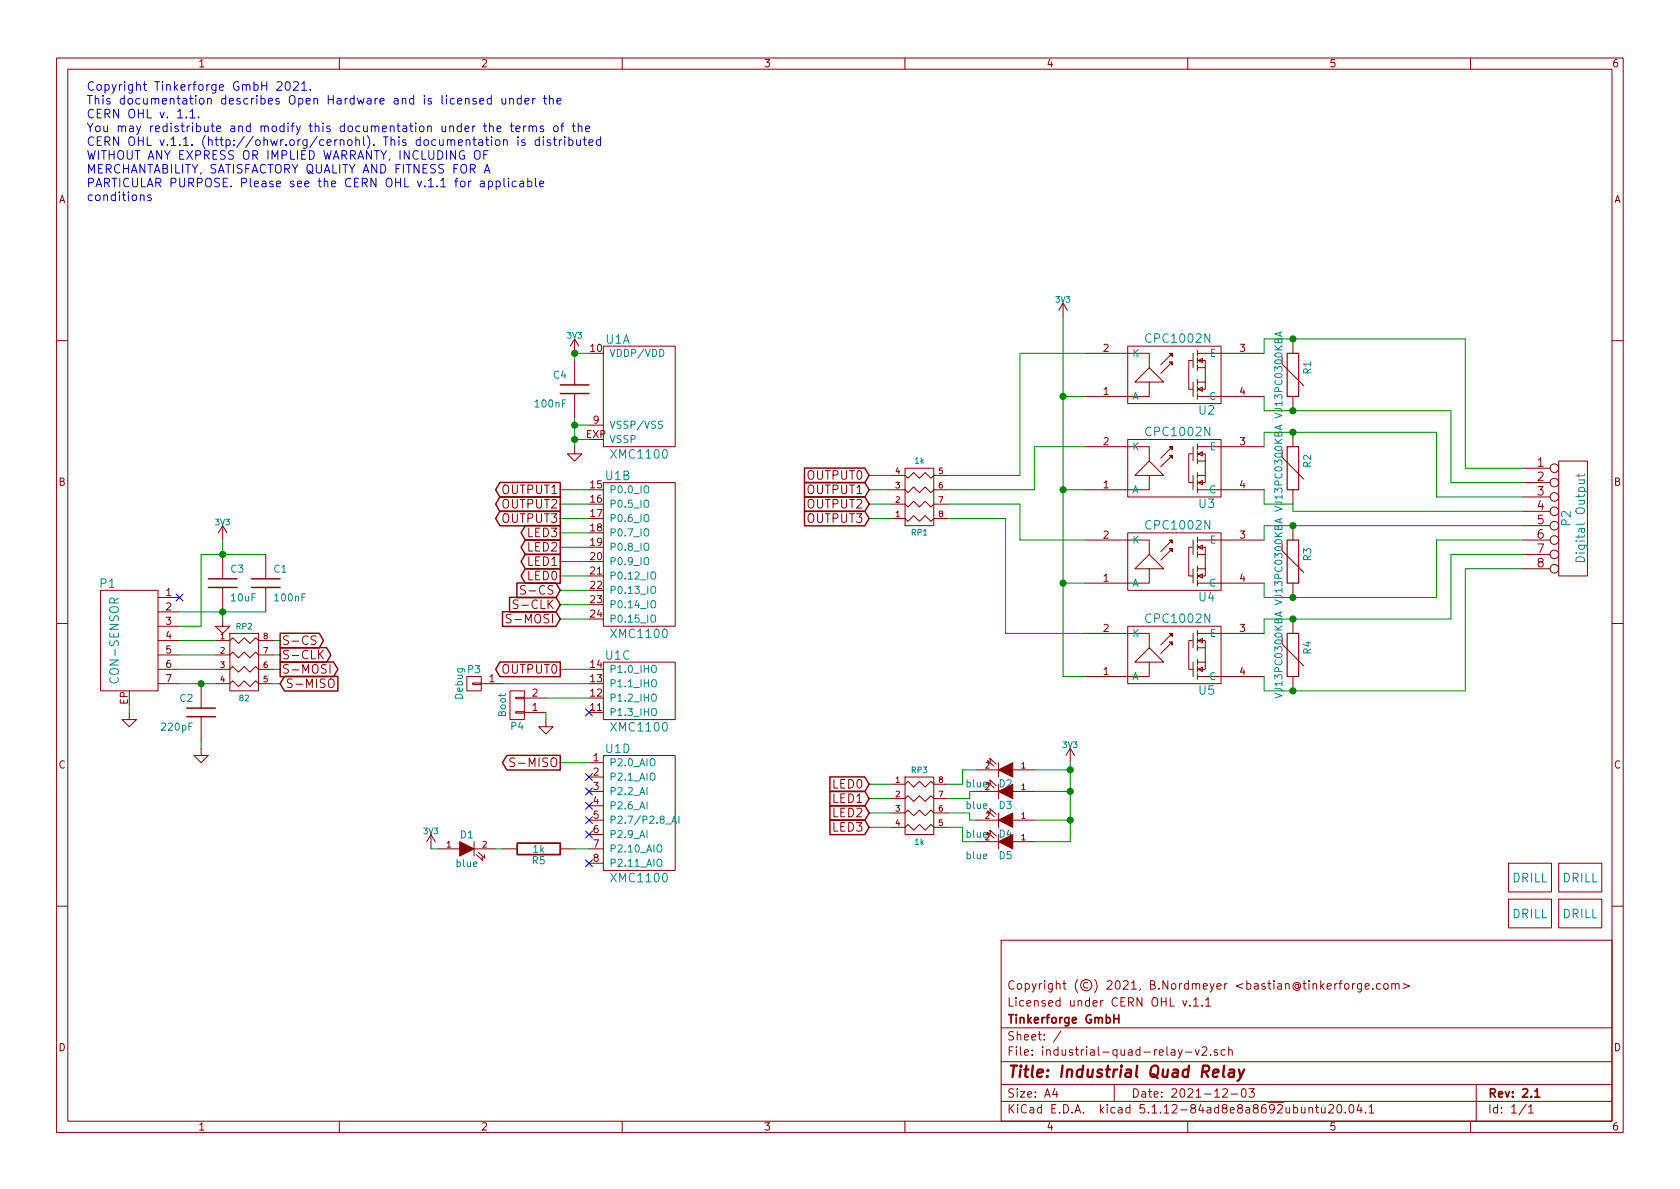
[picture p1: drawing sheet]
EESchema Schematic File Version 4
EELAYER 30 0
EELAYER END
$Descr A4 11693 8268
encoding utf-8
Sheet 1 1
Title "Industrial Quad Relay"
Date "2021-12-03"
Rev "2.1"
Comp "Tinkerforge GmbH"
Comment1 "Licensed under CERN OHL v.1.1"
Comment2 "Copyright (©) 2021, B.Nordmeyer <bastian@tinkerforge.com>"
Comment3 ""
Comment4 ""
$EndDescr
Text Notes 600  1400 0    60   ~ 0
Copyright Tinkerforge GmbH 2021.\nThis documentation describes Open Hardware and is licensed under the\nCERN OHL v. 1.1.\nYou may redistribute and modify this documentation under the terms of the\nCERN OHL v.1.1. (http://ohwr.org/cernohl). This documentation is distributed\nWITHOUT ANY EXPRESS OR IMPLIED WARRANTY, INCLUDING OF\nMERCHANTABILITY, SATISFACTORY QUALITY AND FITNESS FOR A\nPARTICULAR PURPOSE. Please see the CERN OHL v.1.1 for applicable\nconditions\n
$Comp
L tinkerforge:3V3 #PWR01
U 1 1
P 7400 2200
F 0 "#PWR01" H 7400 2300 40  0001 C CNN
F 1 "3V3" H 7400 2325 40  0000 C CNN
F 2 "" H 7400 2200 60  0001 C CNN
F 3 "" H 7400 2200 60  0001 C CNN
	1    7400 2200
	1    0    0    -1  
$EndComp
$Comp
L tinkerforge:Varistor R4
U 1 1
P 9000 4550
F 0 "R4" V 9100 4600 50  0000 C CNN
F 1 "VJ13PC0300KBA" V 8900 4550 50  0000 C CNN
F 2 "kicad-libraries:R1210" H 9000 4550 60  0001 C CNN
F 3 "" H 9000 4550 60  0001 C CNN
	1    9000 4550
	1    0    0    -1  
$EndComp
$Comp
L tinkerforge:Varistor R3
U 1 1
P 9000 3900
F 0 "R3" V 9100 3950 50  0000 C CNN
F 1 "VJ13PC0300KBA" V 8900 3900 50  0000 C CNN
F 2 "kicad-libraries:R1210" H 9000 3900 60  0001 C CNN
F 3 "" H 9000 3900 60  0001 C CNN
	1    9000 3900
	1    0    0    -1  
$EndComp
$Comp
L tinkerforge:Varistor R2
U 1 1
P 9000 3250
F 0 "R2" V 9100 3300 50  0000 C CNN
F 1 "VJ13PC0300KBA" V 8900 3250 50  0000 C CNN
F 2 "kicad-libraries:R1210" H 9000 3250 60  0001 C CNN
F 3 "" H 9000 3250 60  0001 C CNN
	1    9000 3250
	1    0    0    -1  
$EndComp
$Comp
L tinkerforge:Varistor R1
U 1 1
P 9000 2600
F 0 "R1" V 9100 2650 50  0000 C CNN
F 1 "VJ13PC0300KBA" V 8900 2600 50  0000 C CNN
F 2 "kicad-libraries:R1210" H 9000 2600 60  0001 C CNN
F 3 "" H 9000 2600 60  0001 C CNN
	1    9000 2600
	1    0    0    -1  
$EndComp
$Comp
L tinkerforge:OPTO-TRANSISTOR_MOSFET U5
U 1 1
P 8200 4550
F 0 "U5" H 8400 4800 60  0000 C CNN
F 1 "CPC1002N" H 8200 4300 60  0000 C CNN
F 2 "kicad-libraries:SOP4-WIDE" H 8200 4550 60  0001 C CNN
F 3 "" H 8200 4550 60  0001 C CNN
	1    8200 4550
	1    0    0    1   
$EndComp
$Comp
L tinkerforge:OPTO-TRANSISTOR_MOSFET U4
U 1 1
P 8200 3900
F 0 "U4" H 8400 4150 60  0000 C CNN
F 1 "CPC1002N" H 8200 3650 60  0000 C CNN
F 2 "kicad-libraries:SOP4-WIDE" H 8200 3900 60  0001 C CNN
F 3 "" H 8200 3900 60  0001 C CNN
	1    8200 3900
	1    0    0    1   
$EndComp
$Comp
L tinkerforge:OPTO-TRANSISTOR_MOSFET U3
U 1 1
P 8200 3250
F 0 "U3" H 8400 3500 60  0000 C CNN
F 1 "CPC1002N" H 8200 3000 60  0000 C CNN
F 2 "kicad-libraries:SOP4-WIDE" H 8200 3250 60  0001 C CNN
F 3 "" H 8200 3250 60  0001 C CNN
	1    8200 3250
	1    0    0    1   
$EndComp
$Comp
L tinkerforge:R_PACK4 RP1
U 1 1
P 6400 3250
F 0 "RP1" H 6400 3700 40  0000 C CNN
F 1 "1k" H 6400 3200 40  0000 C CNN
F 2 "kicad-libraries:0603X4" H 6400 3250 60  0001 C CNN
F 3 "" H 6400 3250 60  0001 C CNN
	1    6400 3250
	1    0    0    1   
$EndComp
$Comp
L tinkerforge:GND #PWR02
U 1 1
P 900 4950
F 0 "#PWR02" H 900 4950 30  0001 C CNN
F 1 "GND" H 900 4880 30  0001 C CNN
F 2 "" H 900 4950 60  0001 C CNN
F 3 "" H 900 4950 60  0001 C CNN
	1    900  4950
	1    0    0    -1  
$EndComp
$Comp
L tinkerforge:DRILL U7
U 1 1
P 10650 6350
F 0 "U7" H 10700 6400 60  0001 C CNN
F 1 "DRILL" H 10650 6350 60  0000 C CNN
F 2 "kicad-libraries:DRILL_NP" H 10650 6350 60  0001 C CNN
F 3 "" H 10650 6350 60  0001 C CNN
	1    10650 6350
	1    0    0    -1  
$EndComp
$Comp
L tinkerforge:DRILL U6
U 1 1
P 10650 6100
F 0 "U6" H 10700 6150 60  0001 C CNN
F 1 "DRILL" H 10650 6100 60  0000 C CNN
F 2 "kicad-libraries:DRILL_NP" H 10650 6100 60  0001 C CNN
F 3 "" H 10650 6100 60  0001 C CNN
	1    10650 6100
	1    0    0    -1  
$EndComp
$Comp
L tinkerforge:DRILL U8
U 1 1
P 11000 6100
F 0 "U8" H 11050 6150 60  0001 C CNN
F 1 "DRILL" H 11000 6100 60  0000 C CNN
F 2 "kicad-libraries:DRILL_NP" H 11000 6100 60  0001 C CNN
F 3 "" H 11000 6100 60  0001 C CNN
	1    11000 6100
	1    0    0    -1  
$EndComp
$Comp
L tinkerforge:DRILL U9
U 1 1
P 11000 6350
F 0 "U9" H 11050 6400 60  0001 C CNN
F 1 "DRILL" H 11000 6350 60  0000 C CNN
F 2 "kicad-libraries:DRILL_NP" H 11000 6350 60  0001 C CNN
F 3 "" H 11000 6350 60  0001 C CNN
	1    11000 6350
	1    0    0    -1  
$EndComp
$Comp
L tinkerforge:CONN_8 P2
U 1 1
P 10950 3600
F 0 "P2" V 10900 3600 60  0000 C CNN
F 1 "Digital Output" V 11000 3600 60  0000 C CNN
F 2 "kicad-libraries:OQ_8P" H 10950 3600 60  0001 C CNN
F 3 "" H 10950 3600 60  0001 C CNN
	1    10950 3600
	1    0    0    -1  
$EndComp
NoConn ~ 1250 4150
$Comp
L tinkerforge:GND #PWR03
U 1 1
P 1550 4300
F 0 "#PWR03" H 1550 4300 30  0001 C CNN
F 1 "GND" H 1550 4230 30  0001 C CNN
F 2 "" H 1550 4300 60  0001 C CNN
F 3 "" H 1550 4300 60  0001 C CNN
	1    1550 4300
	1    0    0    -1  
$EndComp
$Comp
L tinkerforge:C C1
U 1 1
P 1850 4050
F 0 "C1" H 1900 4150 50  0000 L CNN
F 1 "100nF" H 1900 3950 50  0000 L CNN
F 2 "kicad-libraries:C0603F" H 1850 4050 60  0001 C CNN
F 3 "" H 1850 4050 60  0001 C CNN
	1    1850 4050
	1    0    0    -1  
$EndComp
$Comp
L tinkerforge:3V3 #PWR04
U 1 1
P 1550 3750
F 0 "#PWR04" H 1550 3850 40  0001 C CNN
F 1 "3V3" H 1550 3875 40  0000 C CNN
F 2 "" H 1550 3750 60  0001 C CNN
F 3 "" H 1550 3750 60  0001 C CNN
	1    1550 3750
	1    0    0    -1  
$EndComp
Text GLabel 3900 3600 0    60   Output ~ 0
OUTPUT3
Text GLabel 3900 3500 0    60   Output ~ 0
OUTPUT2
Text GLabel 3900 3400 0    60   Output ~ 0
OUTPUT1
Text GLabel 3900 4650 0    60   Output ~ 0
OUTPUT0
Text GLabel 6050 3300 0    60   Input ~ 0
OUTPUT0
Text GLabel 6050 3400 0    60   Input ~ 0
OUTPUT1
Text GLabel 6050 3500 0    60   Input ~ 0
OUTPUT2
Text GLabel 6050 3600 0    60   Input ~ 0
OUTPUT3
$Comp
L tinkerforge:CON-SENSOR2 P1
U 1 1
P 900 4450
F 0 "P1" H 1050 4850 60  0000 C CNN
F 1 "CON-SENSOR" V 1000 4450 60  0000 C CNN
F 2 "kicad-libraries:CON-SENSOR2" H 900 4450 60  0001 C CNN
F 3 "" H 900 4450 60  0001 C CNN
	1    900  4450
	-1   0    0    -1  
$EndComp
$Comp
L tinkerforge:OPTO-TRANSISTOR_MOSFET U2
U 1 1
P 8200 2600
F 0 "U2" H 8400 2850 60  0000 C CNN
F 1 "CPC1002N" H 8200 2350 60  0000 C CNN
F 2 "kicad-libraries:SOP4-WIDE" H 8200 2600 60  0001 C CNN
F 3 "" H 8200 2600 60  0001 C CNN
	1    8200 2600
	1    0    0    1   
$EndComp
$Comp
L tinkerforge:C C3
U 1 1
P 1550 4050
F 0 "C3" H 1600 4150 50  0000 L CNN
F 1 "10uF" H 1600 3950 50  0000 L CNN
F 2 "kicad-libraries:C0805" H 1550 4050 60  0001 C CNN
F 3 "" H 1550 4050 60  0001 C CNN
	1    1550 4050
	1    0    0    -1  
$EndComp
$Comp
L tinkerforge:3V3 #PWR05
U 1 1
P 4000 2450
F 0 "#PWR05" H 4000 2550 40  0001 C CNN
F 1 "3V3" H 4000 2575 40  0000 C CNN
F 2 "" H 4000 2450 60  0001 C CNN
F 3 "" H 4000 2450 60  0001 C CNN
	1    4000 2450
	1    0    0    -1  
$EndComp
$Comp
L tinkerforge:C C4
U 1 1
P 4000 2700
F 0 "C4" H 4050 2800 50  0000 L CNN
F 1 "100nF" H 4050 2600 50  0000 L CNN
F 2 "kicad-libraries:C0603F" H 4000 2700 60  0001 C CNN
F 3 "" H 4000 2700 60  0001 C CNN
	1    4000 2700
	-1   0    0    -1  
$EndComp
$Comp
L tinkerforge:XMC1XXX24 U1
U 1 1
P 4450 2750
F 0 "U1" H 4300 3150 60  0000 C CNN
F 1 "XMC1100" H 4450 2350 60  0000 C CNN
F 2 "kicad-libraries:QFN24-4x4mm-0.5mm" H 4600 3500 60  0001 C CNN
F 3 "" H 4600 3500 60  0000 C CNN
	1    4450 2750
	1    0    0    -1  
$EndComp
$Comp
L tinkerforge:XMC1XXX24 U1
U 2 1
P 4450 3850
F 0 "U1" H 4300 4400 60  0000 C CNN
F 1 "XMC1100" H 4450 3300 60  0000 C CNN
F 2 "kicad-libraries:QFN24-4x4mm-0.5mm" H 4600 4600 60  0001 C CNN
F 3 "" H 4600 4600 60  0000 C CNN
	2    4450 3850
	1    0    0    -1  
$EndComp
$Comp
L tinkerforge:XMC1XXX24 U1
U 3 1
P 4450 4800
F 0 "U1" H 4300 5050 60  0000 C CNN
F 1 "XMC1100" H 4450 4550 60  0000 C CNN
F 2 "kicad-libraries:QFN24-4x4mm-0.5mm" H 4600 5550 60  0001 C CNN
F 3 "" H 4600 5550 60  0000 C CNN
	3    4450 4800
	1    0    0    -1  
$EndComp
$Comp
L tinkerforge:XMC1XXX24 U1
U 4 1
P 4450 5650
F 0 "U1" H 4300 6100 60  0000 C CNN
F 1 "XMC1100" H 4450 5200 60  0000 C CNN
F 2 "kicad-libraries:QFN24-4x4mm-0.5mm" H 4600 6400 60  0001 C CNN
F 3 "" H 4600 6400 60  0000 C CNN
	4    4450 5650
	1    0    0    -1  
$EndComp
$Comp
L tinkerforge:GND #PWR06
U 1 1
P 4000 3100
F 0 "#PWR06" H 4000 3100 30  0001 C CNN
F 1 "GND" H 4000 3030 30  0001 C CNN
F 2 "" H 4000 3100 60  0001 C CNN
F 3 "" H 4000 3100 60  0001 C CNN
	1    4000 3100
	1    0    0    -1  
$EndComp
Text GLabel 1950 4450 2    60   Output ~ 0
S-CS
Text GLabel 1950 4550 2    60   Output ~ 0
S-CLK
Text GLabel 1950 4650 2    60   Output ~ 0
S-MOSI
Text GLabel 1950 4750 2    60   Input ~ 0
S-MISO
$Comp
L tinkerforge:R_PACK4 RP2
U 1 1
P 1700 4800
F 0 "RP2" H 1700 5250 40  0000 C CNN
F 1 "82" H 1700 4750 40  0000 C CNN
F 2 "kicad-libraries:4X0402" H 1700 4800 60  0001 C CNN
F 3 "" H 1700 4800 60  0001 C CNN
	1    1700 4800
	1    0    0    -1  
$EndComp
$Comp
L tinkerforge:C C2
U 1 1
P 1400 4950
F 0 "C2" H 1450 5050 50  0000 L CNN
F 1 "220pF" H 1450 4850 50  0000 L CNN
F 2 "kicad-libraries:C0402F" H 1400 4950 60  0001 C CNN
F 3 "" H 1400 4950 60  0001 C CNN
	1    1400 4950
	-1   0    0    -1  
$EndComp
$Comp
L tinkerforge:GND #PWR07
U 1 1
P 1400 5200
F 0 "#PWR07" H 1400 5200 30  0001 C CNN
F 1 "GND" H 1400 5130 30  0001 C CNN
F 2 "" H 1400 5200 60  0001 C CNN
F 3 "" H 1400 5200 60  0001 C CNN
	1    1400 5200
	1    0    0    -1  
$EndComp
Text GLabel 3900 4100 0    60   Input ~ 0
S-CS
Text GLabel 3900 4200 0    60   Input ~ 0
S-CLK
Text GLabel 3900 4300 0    60   Input ~ 0
S-MOSI
Text GLabel 3900 5300 0    60   Output ~ 0
S-MISO
$Comp
L tinkerforge:CONN_01X01 P3
U 1 1
P 3300 4750
F 0 "P3" H 3300 4850 50  0000 C CNN
F 1 "Debug" V 3400 4750 50  0000 C CNN
F 2 "kicad-libraries:DEBUG_PAD" H 3300 4750 50  0001 C CNN
F 3 "" H 3300 4750 50  0000 C CNN
	1    3300 4750
	-1   0    0    -1  
$EndComp
$Comp
L tinkerforge:CONN_01X02 P4
U 1 1
P 3600 4900
F 0 "P4" H 3600 5050 50  0000 C CNN
F 1 "Boot" V 3700 4900 50  0000 C CNN
F 2 "kicad-libraries:SolderJumper" H 3600 4900 50  0001 C CNN
F 3 "" H 3600 4900 50  0000 C CNN
	1    3600 4900
	-1   0    0    1   
$EndComp
$Comp
L tinkerforge:LED D1
U 1 1
P 3250 5900
F 0 "D1" H 3250 6000 50  0000 C CNN
F 1 "blue" H 3250 5800 50  0000 C CNN
F 2 "kicad-libraries:D0603F" H 3250 5900 50  0001 C CNN
F 3 "" H 3250 5900 50  0000 C CNN
	1    3250 5900
	1    0    0    -1  
$EndComp
$Comp
L tinkerforge:R R5
U 1 1
P 3750 5900
F 0 "R5" V 3830 5900 50  0000 C CNN
F 1 "1k" V 3750 5900 50  0000 C CNN
F 2 "kicad-libraries:R0603F" H 3750 5900 60  0001 C CNN
F 3 "" H 3750 5900 60  0000 C CNN
	1    3750 5900
	0    1    1    0   
$EndComp
$Comp
L tinkerforge:3V3 #PWR08
U 1 1
P 3000 5900
F 0 "#PWR08" H 3000 6000 40  0001 C CNN
F 1 "3V3" H 3000 6025 40  0000 C CNN
F 2 "" H 3000 5900 60  0001 C CNN
F 3 "" H 3000 5900 60  0001 C CNN
	1    3000 5900
	1    0    0    -1  
$EndComp
Connection ~ 9000 4800
Wire Wire Line
	10200 4800 9000 4800
Connection ~ 7400 4050
Wire Wire Line
	7550 4700 7400 4700
Wire Wire Line
	7400 4700 7400 4050
Connection ~ 7400 2750
Wire Wire Line
	7400 3400 7550 3400
Wire Wire Line
	7100 2450 7100 3300
Wire Wire Line
	7100 2450 7550 2450
Wire Wire Line
	7100 3750 7100 3500
Wire Wire Line
	7100 3750 7550 3750
Wire Wire Line
	7550 4400 7000 4400
Wire Wire Line
	7100 3500 6600 3500
Wire Wire Line
	7100 3300 6600 3300
Connection ~ 9000 2850
Wire Wire Line
	10100 2850 9000 2850
Wire Wire Line
	10100 2850 10100 3350
Wire Wire Line
	10100 3350 10600 3350
Wire Wire Line
	10600 3950 10200 3950
Wire Wire Line
	10200 3950 10200 4800
Connection ~ 9000 4150
Wire Wire Line
	10000 4150 9000 4150
Wire Wire Line
	10000 4150 10000 3750
Wire Wire Line
	10000 3750 10600 3750
Wire Wire Line
	10600 3550 9000 3550
Wire Wire Line
	8800 2450 8800 2350
Wire Wire Line
	8800 3100 8800 3000
Wire Wire Line
	8800 3750 8800 3650
Wire Wire Line
	8800 4400 8800 4300
Wire Wire Line
	6050 3600 6200 3600
Wire Wire Line
	6200 3400 6050 3400
Wire Wire Line
	900  4950 900  4900
Wire Wire Line
	1400 4350 1250 4350
Wire Wire Line
	1400 3850 1400 4350
Wire Wire Line
	1250 4250 1550 4250
Wire Wire Line
	1550 4250 1550 4300
Wire Wire Line
	6050 3300 6200 3300
Wire Wire Line
	6200 3500 6050 3500
Wire Wire Line
	8800 4800 8800 4700
Wire Wire Line
	8800 4150 8800 4050
Wire Wire Line
	8800 3400 8800 3500
Wire Wire Line
	8800 3500 9000 3500
Wire Wire Line
	8800 2850 8800 2750
Wire Wire Line
	9000 3500 9000 3550
Wire Wire Line
	8800 3650 9000 3650
Connection ~ 9000 3650
Wire Wire Line
	8800 4300 9000 4300
Wire Wire Line
	10100 4300 10100 3850
Wire Wire Line
	10100 3850 10600 3850
Connection ~ 9000 4300
Wire Wire Line
	8800 3000 9000 3000
Wire Wire Line
	10000 3000 10000 3450
Wire Wire Line
	10000 3450 10600 3450
Connection ~ 9000 3000
Wire Wire Line
	8800 2350 9000 2350
Wire Wire Line
	10200 2350 10200 3250
Wire Wire Line
	10200 3250 10600 3250
Connection ~ 9000 2350
Wire Wire Line
	6600 3600 7000 3600
Wire Wire Line
	6600 3400 7200 3400
Wire Wire Line
	7200 3400 7200 3100
Wire Wire Line
	7200 3100 7550 3100
Wire Wire Line
	7400 2750 7550 2750
Wire Wire Line
	7400 4050 7550 4050
Connection ~ 7400 3400
Wire Wire Line
	7000 3600 7000 4400
Connection ~ 1550 4250
Wire Wire Line
	1400 3850 1550 3850
Connection ~ 1550 3850
Wire Wire Line
	1550 3750 1550 3850
Wire Wire Line
	4100 3050 4000 3050
Wire Wire Line
	4000 2900 4000 2950
Wire Wire Line
	4100 2950 4000 2950
Connection ~ 4000 3050
Connection ~ 4000 2950
Wire Wire Line
	4000 2500 4000 2450
Wire Wire Line
	4000 2450 4100 2450
Connection ~ 4000 2450
Wire Wire Line
	1400 5200 1400 5150
Wire Wire Line
	1250 4750 1400 4750
Wire Wire Line
	1500 4650 1250 4650
Wire Wire Line
	1250 4550 1500 4550
Wire Wire Line
	1250 4450 1500 4450
Wire Wire Line
	1900 4450 1950 4450
Wire Wire Line
	1950 4550 1900 4550
Wire Wire Line
	1900 4650 1950 4650
Wire Wire Line
	1950 4750 1900 4750
Wire Wire Line
	3900 4100 4100 4100
Wire Wire Line
	4100 4200 3900 4200
Wire Wire Line
	3900 4300 4100 4300
Wire Wire Line
	3900 5300 4100 5300
Wire Wire Line
	3000 5900 3050 5900
Wire Wire Line
	3450 5900 3500 5900
Connection ~ 1400 4750
Wire Wire Line
	4100 3700 3900 3700
Wire Wire Line
	3900 3800 4100 3800
Wire Wire Line
	4100 3900 3900 3900
Wire Wire Line
	3900 4000 4100 4000
Wire Wire Line
	4000 5900 4100 5900
Wire Wire Line
	3500 4750 4100 4750
$Comp
L tinkerforge:GND #PWR09
U 1 1
P 3800 5000
F 0 "#PWR09" H 3800 5000 30  0001 C CNN
F 1 "GND" H 3800 4930 30  0001 C CNN
F 2 "" H 3800 5000 60  0001 C CNN
F 3 "" H 3800 5000 60  0001 C CNN
	1    3800 5000
	1    0    0    -1  
$EndComp
Wire Wire Line
	3800 5000 3800 4950
$Comp
L tinkerforge:LED D2
U 1 1
P 7000 5350
F 0 "D2" H 7000 5450 50  0000 C CNN
F 1 "blue" H 7200 5450 50  0000 C CNN
F 2 "kicad-libraries:D0603F" H 7000 5350 50  0001 C CNN
F 3 "" H 7000 5350 50  0000 C CNN
	1    7000 5350
	-1   0    0    1   
$EndComp
$Comp
L tinkerforge:R_PACK4 RP3
U 1 1
P 6400 5800
F 0 "RP3" H 6400 6250 40  0000 C CNN
F 1 "1k" H 6400 5750 40  0000 C CNN
F 2 "kicad-libraries:0603X4" H 6400 5800 60  0001 C CNN
F 3 "" H 6400 5800 60  0001 C CNN
	1    6400 5800
	1    0    0    -1  
$EndComp
Text GLabel 3900 3900 0    60   Output ~ 0
LED1
Text GLabel 3900 3800 0    60   Output ~ 0
LED2
Text GLabel 3900 3700 0    60   Output ~ 0
LED3
Text GLabel 3900 4000 0    60   Output ~ 0
LED0
Wire Wire Line
	3900 4650 4100 4650
Wire Wire Line
	3900 3400 4100 3400
Wire Wire Line
	4100 3500 3900 3500
Wire Wire Line
	3900 3600 4100 3600
$Comp
L tinkerforge:LED D3
U 1 1
P 7000 5500
F 0 "D3" H 7000 5600 50  0000 C CNN
F 1 "blue" H 7200 5600 50  0000 C CNN
F 2 "kicad-libraries:D0603F" H 7000 5500 50  0001 C CNN
F 3 "" H 7000 5500 50  0000 C CNN
	1    7000 5500
	-1   0    0    1   
$EndComp
$Comp
L tinkerforge:LED D4
U 1 1
P 7000 5700
F 0 "D4" H 7000 5800 50  0000 C CNN
F 1 "blue" H 7200 5800 50  0000 C CNN
F 2 "kicad-libraries:D0603F" H 7000 5700 50  0001 C CNN
F 3 "" H 7000 5700 50  0000 C CNN
	1    7000 5700
	-1   0    0    1   
$EndComp
$Comp
L tinkerforge:LED D5
U 1 1
P 7000 5850
F 0 "D5" H 7000 5950 50  0000 C CNN
F 1 "blue" H 7200 5950 50  0000 C CNN
F 2 "kicad-libraries:D0603F" H 7000 5850 50  0001 C CNN
F 3 "" H 7000 5850 50  0000 C CNN
	1    7000 5850
	-1   0    0    1   
$EndComp
Wire Wire Line
	6600 5450 6700 5450
Wire Wire Line
	6700 5450 6700 5350
Wire Wire Line
	6700 5350 6800 5350
Wire Wire Line
	6800 5850 6700 5850
Wire Wire Line
	6700 5850 6700 5750
Wire Wire Line
	6700 5750 6600 5750
Wire Wire Line
	6600 5650 6750 5650
Wire Wire Line
	6750 5650 6750 5700
Wire Wire Line
	6750 5700 6800 5700
Wire Wire Line
	6600 5550 6750 5550
Wire Wire Line
	6750 5550 6750 5500
Wire Wire Line
	6750 5500 6800 5500
Text GLabel 6050 5450 0    60   Input ~ 0
LED0
Text GLabel 6050 5550 0    60   Input ~ 0
LED1
Text GLabel 6050 5650 0    60   Input ~ 0
LED2
Text GLabel 6050 5750 0    60   Input ~ 0
LED3
Wire Wire Line
	6050 5450 6200 5450
Wire Wire Line
	6200 5550 6050 5550
Wire Wire Line
	6050 5650 6200 5650
Wire Wire Line
	6200 5750 6050 5750
$Comp
L tinkerforge:3V3 #PWR010
U 1 1
P 7450 5300
F 0 "#PWR010" H 7450 5400 40  0001 C CNN
F 1 "3V3" H 7450 5425 40  0000 C CNN
F 2 "" H 7450 5300 60  0001 C CNN
F 3 "" H 7450 5300 60  0001 C CNN
	1    7450 5300
	1    0    0    -1  
$EndComp
Wire Wire Line
	7200 5850 7450 5850
Wire Wire Line
	7450 5850 7450 5700
Wire Wire Line
	7200 5350 7450 5350
Connection ~ 7450 5350
Wire Wire Line
	7200 5500 7450 5500
Connection ~ 7450 5500
Wire Wire Line
	7200 5700 7450 5700
Connection ~ 7450 5700
NoConn ~ 4100 4950
NoConn ~ 4100 5500
NoConn ~ 4100 5600
NoConn ~ 4100 5700
NoConn ~ 4100 5800
NoConn ~ 4100 6000
NoConn ~ 4100 5400
Wire Wire Line
	3800 4850 4100 4850
Wire Wire Line
	9000 4800 8800 4800
Wire Wire Line
	7400 4050 7400 3400
Wire Wire Line
	7400 2750 7400 2200
Wire Wire Line
	9000 2850 8800 2850
Wire Wire Line
	9000 4150 8800 4150
Wire Wire Line
	9000 3650 10600 3650
Wire Wire Line
	9000 4300 10100 4300
Wire Wire Line
	9000 3000 10000 3000
Wire Wire Line
	9000 2350 10200 2350
Wire Wire Line
	7400 3400 7400 2750
Wire Wire Line
	1550 4250 1850 4250
Wire Wire Line
	1550 3850 1850 3850
Wire Wire Line
	4000 3050 4000 3100
Wire Wire Line
	4000 2950 4000 3050
Wire Wire Line
	1400 4750 1500 4750
Wire Wire Line
	7450 5350 7450 5300
Wire Wire Line
	7450 5500 7450 5350
Wire Wire Line
	7450 5700 7450 5500
$EndSCHEMATC
